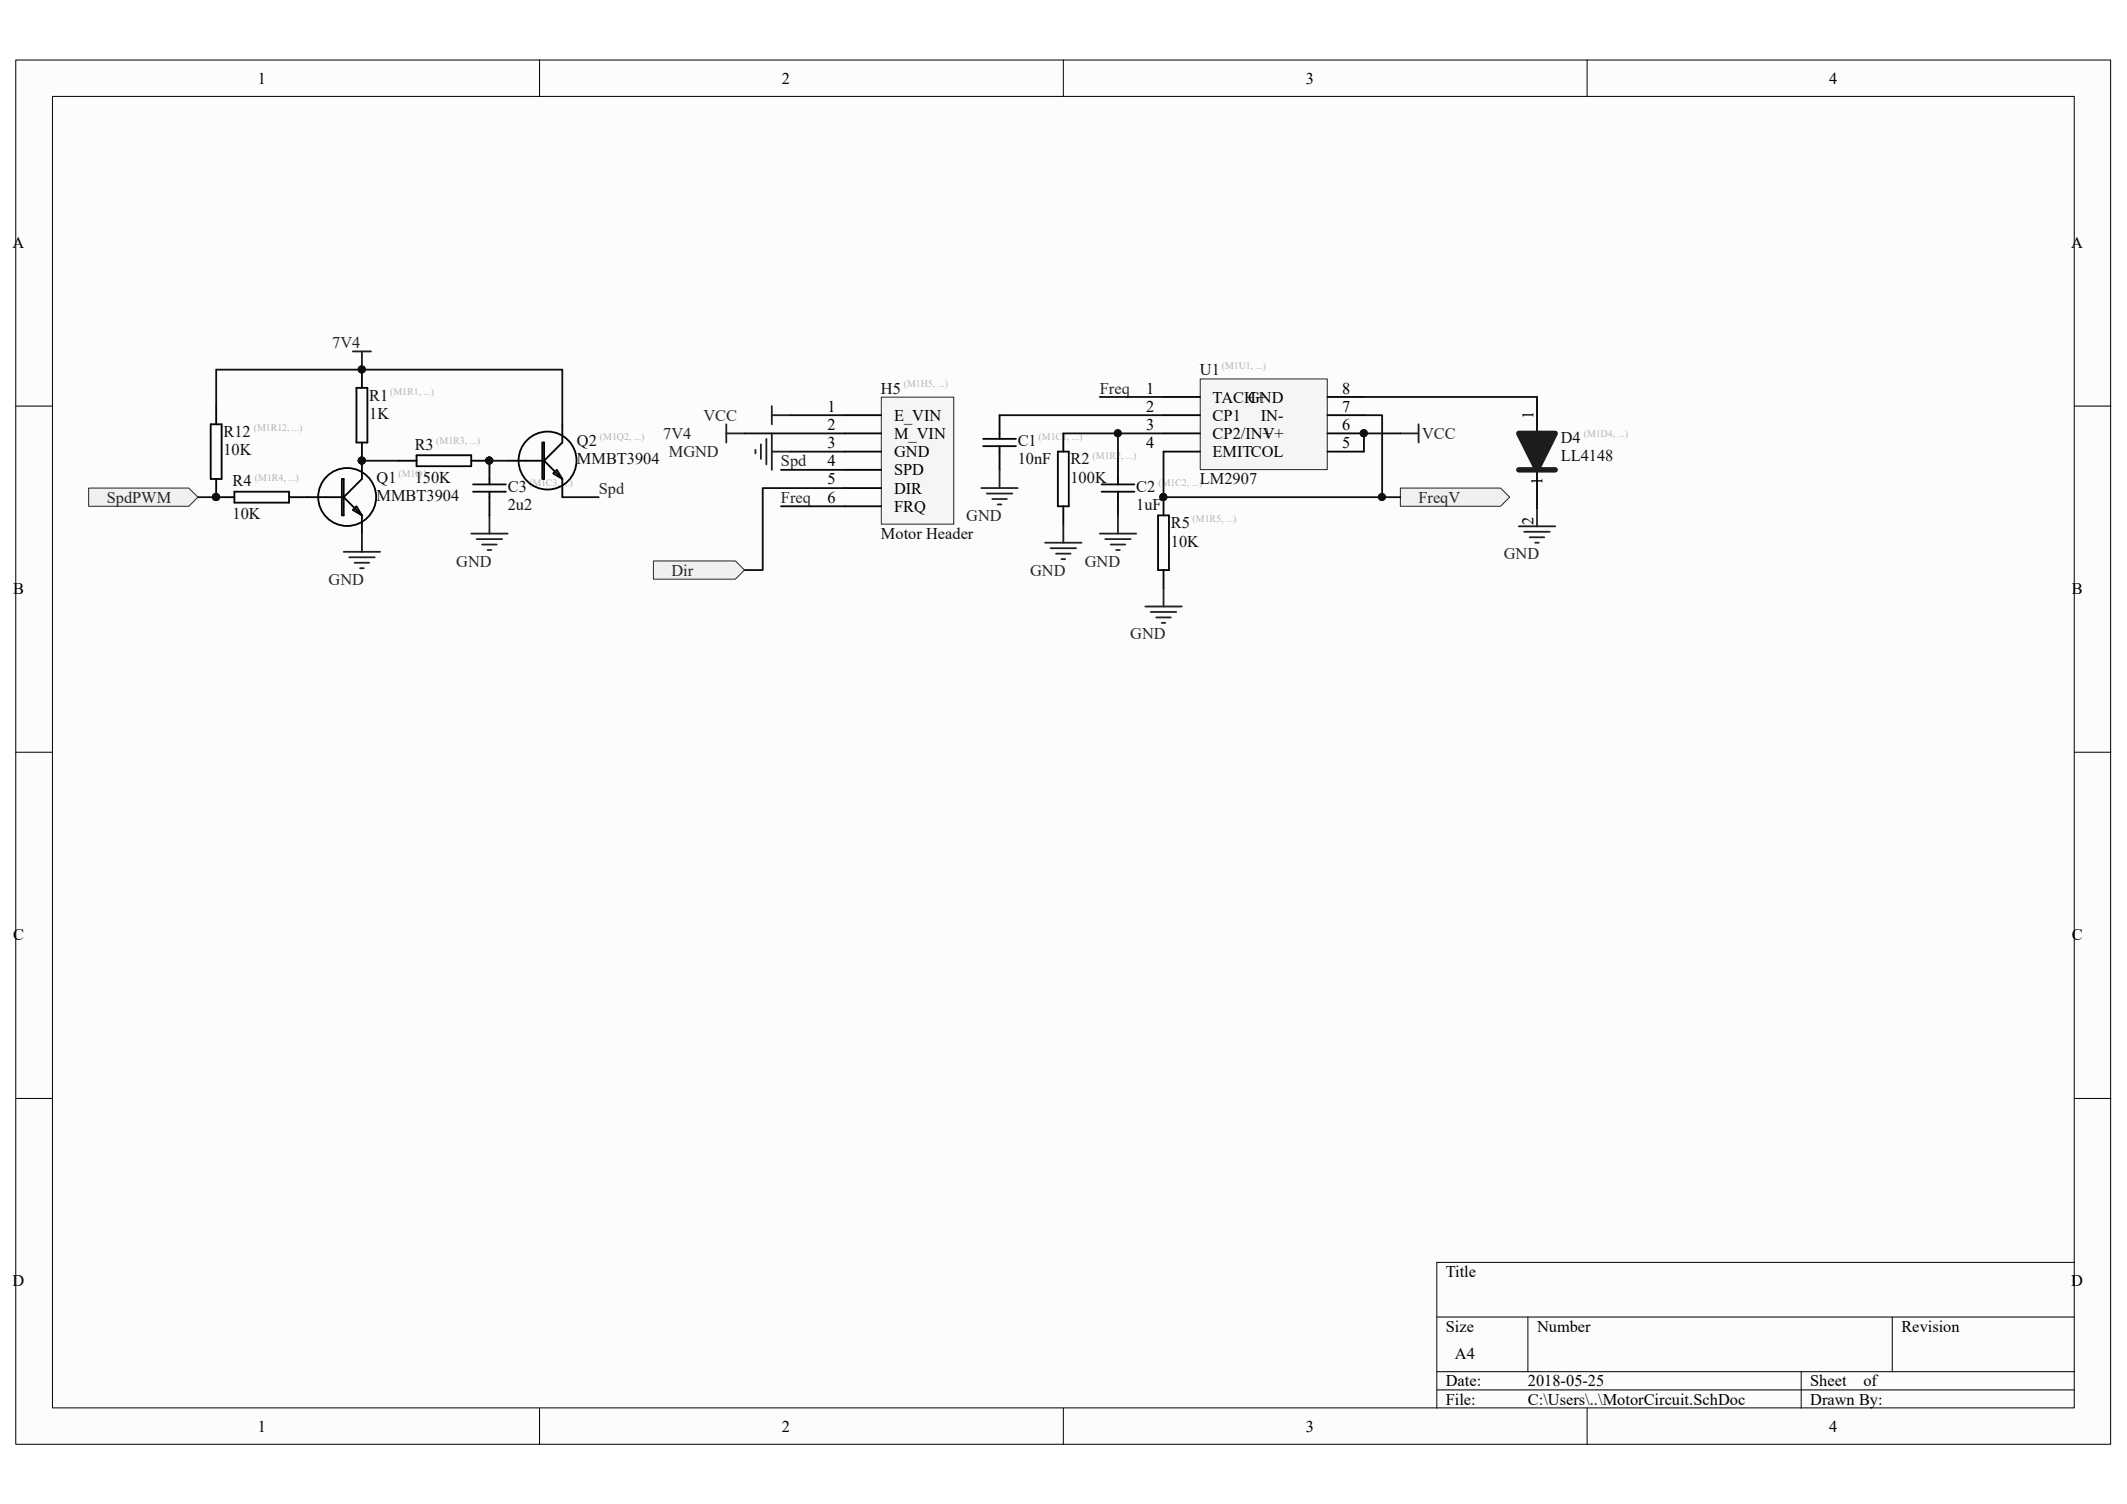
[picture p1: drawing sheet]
<svg xmlns="http://www.w3.org/2000/svg" width="297mm" height="210mm" viewBox="0 0 297 210" stroke-linecap="round" stroke-linejoin="round" font-family="sans-serif">
<path d="M2.2 8.4h292.5v193.3h-292.5z" fill="#fcfcfc"/>
<path d="M2.2 8.4h292.5v193.3h-292.5z" fill="none" stroke="#000" stroke-width=".14"/>
<path d="M7.4 13.5h282.2v183.1h-282.2z" fill="#fcfcfc"/>
<g fill="none" stroke="#000" stroke-width=".14">
<path d="M7.3 13.5h282.3v183.1h-282.3zM75.3 8.4v5.1M148.5 8.4v5.1M221.6 8.4v5.1M2.2 56.7h5.1M289.7 56.7h5.1M2.2 105h5.1M289.7 105h5.1M2.2 153.4h5.1M289.7 153.4h5.1M289.7 176.3h-89.1v20.3M75.3 196.6v5.1"/>
<path d="M148.5 196.6v5.1M200.6 183.9h89.1M200.6 191.5h89.1M200.6 194.1h89.1M213.4 183.9v7.6M221.6 196.6v5.1M251.5 191.5v5.1M264.2 183.9v7.6"/>
</g>
<g fill="none" stroke="#262626" stroke-width=".25">
<path d="M107.8 56.7v2.5M107.8 58h2.5M198.1 59.2v2.6M105.5 62.8v.5M106.3 62v2.1M107 61.3v3.5M107.8 60.5v5.1M107.8 63.1h2.5M137 68.2h5.1M137.8 68.9h3.6M138.6 69.7h2M139.3 70.4h.5"/>
<path d="M139.6 65.6v2.6M145.9 75.8h5.1M146.7 76.5h3.6M147.5 77.3h2M148.2 78.1h.5M148.5 73.2v2.6M153.6 74.5h5.1M154.3 75.3h3.6M155.1 76h2M155.9 76.8h.5M156.1 72v2.5M195.5 60.5h2.6"/>
<path d="M212.1 73.5h5.1M212.8 74.3h3.6M213.6 75h2M214.4 75.8h.5M214.6 71v2.5M159.9 84.7h5.1M160.7 85.5h3.6M161.5 86.2h2M162.2 87h.5M162.5 82.1v2.6"/>
</g>
<g fill="none" stroke="#000" stroke-width=".25">
<path d="M139.6 58v3.3M137.3 62.3h4.6M137.3 61.3h4.6M139.6 62.3v3.3M147.7 63.1h1.5v7.6h-1.5zM148.5 60.5v2.6M148.5 70.7v2.5M153.8 68.7h4.6M153.8 67.6h4.6M156.1 64.3v3.3M156.1 68.7v3.3M161.7 72h1.5v7.6h-1.5z"/>
<path d="M162.5 69.4v2.6M162.5 79.6v2.5"/>
</g>
<circle cx="162.4" cy="69.4" r=".48" fill="#0e0e0e" stroke="#0e0e0e" stroke-width=".14"/>
<path d="M167.6 53h17.7v12.6h-17.7z" fill="#f5f5f5"/>
<path d="M167.6 52.9h17.7v12.7h-17.7z" fill="none" stroke="#262626" stroke-width=".14"/>
<path d="M162.5 55.4h5.1M162.5 58h5.1M185.4 55.4h5.1M185.4 58h5.1M162.5 60.5h5.1M162.5 63.1h5.1M185.4 60.5h5.1M185.4 63.1h5.1" fill="none" stroke="#000" stroke-width=".25"/>
<circle cx="190.4" cy="60.5" r=".48" fill="#0e0e0e" stroke="#0e0e0e" stroke-width=".14"/>
<path d="M123.1 55.5h10.1v17.7h-10.1z" fill="#f5f5f5"/>
<path d="M123.1 55.5h10.1v17.7h-10.1z" fill="none" stroke="#262626" stroke-width=".14"/>
<g fill="none" stroke="#000" stroke-width=".25">
<path d="M49.8 54.2h1.5v7.6h-1.5zM50.5 51.6v2.6M118 58h5M30.2 69.4h2.5M32.7 68.7h7.7v1.5h-7.7zM40.4 69.4h7.3M47.7 66.9h.3v5.1h-.3zM49.3 71.2l.5-.5 .7 1.3zM50.5 61.8v5.1l-2.5 2.5 2.5 2.6M50.5 72v2.5M118 60.5h5M118 63.1h5"/>
<path d="M118 65.6h5M118 68.2h5M118 70.7h5"/>
<circle cx="48.5" cy="69.4" r="4"/>
</g>
<g fill="#0e0e0e" stroke="#0e0e0e" stroke-width=".14">
<circle cx="30.2" cy="69.4" r=".48"/>
<circle cx="50.5" cy="51.6" r=".48"/>
<circle cx="50.5" cy="64.3" r=".48"/>
</g>
<path d="M48 77.1h5.1M48.8 77.8h3.5M49.5 78.6h2.1M50.3 79.3h.5M50.5 74.5v2.6" fill="none" stroke="#262626" stroke-width=".25"/>
<g fill="#f0f0f0" stroke="#262626" stroke-width=".14">
<path d="M12.4 68.2h14l1.2 1.2-1.2 1.3h-14z" fill-rule="evenodd"/>
<path d="M91.2 78.3h11.5l1.3 1.3-1.3 1.3h-11.5z" fill-rule="evenodd"/>
<path d="M195.5 68.2h14l1.3 1.2-1.3 1.3h-14z" fill-rule="evenodd"/>
</g>
<g fill="none" stroke="#000" stroke-width=".25">
<path d="M29.4 59.2h1.5v7.7h-1.5zM30.2 56.7v2.5M78.5 59.2v2.6l-2.5 2.5 2.5 2.6M214.6 55.4v5.1M30.2 66.9v2.5M55.6 64.3h2.6M58.2 63.6h7.6v1.5h-7.6zM65.8 64.3h2.5v3.3M66.1 68.7h4.5M66.1 67.6h4.5M68.3 68.7v3.3M70.9 64.3h4.8"/>
<path d="M75.7 61.8h.3v5.1h-.3zM77.2 66.1l.6-.5 .7 1.3zM78.5 66.9v2.5M214.6 65.9v5.1"/>
<circle cx="76.5" cy="64.3" r="4"/>
</g>
<g fill="#0e0e0e" stroke="#0e0e0e" stroke-width=".14">
<circle cx="68.3" cy="64.3" r=".48"/>
<circle cx="30.2" cy="69.4" r=".48"/>
<circle cx="50.5" cy="51.6" r=".48"/>
</g>
<path d="M49.3 49.1h2.5M50.5 49.1v2.5M101.4 59.2v2.6M65.8 74.5h5.1M66.6 75.3h3.5M67.3 76h2.1M68.1 76.8h.5M68.3 72v2.5M101.4 60.5h2.6" fill="none" stroke="#262626" stroke-width=".25"/>
<path d="M212.1 60.5h5.1l-2.6 5.1z" fill="#1c1c1c"/>
<path d="M212.1 60.5h5.1l-2.6 5.1zM212.1 65.6h5.1" fill="none" stroke="#1c1c1c" stroke-width=".76"/>
<g fill="none" stroke="#0e0e0e" stroke-width=".25">
<path d="M30.2 56.7v-5.1h48.3v7.6M110.3 58h7.7M139.6 58h22.9M153.6 55.4h8.9M190.5 58h2.5v11.4h-30.5v-6.3M190.5 55.4h24.1M27.6 69.4h2.6M50.5 64.3h5.1M68.3 64.3h2.6M78.5 69.4h5.1M104 60.5h14M109 70.7h9"/>
<path d="M109 65.6h9M110.3 63.1h7.7M118 68.2h-11.5v11.4h-2.5M148.5 60.5h7.6M162.5 60.5h-6.4v3.8M193 69.4h2.5M195.5 60.5h-5v2.6"/>
</g>
<g fill="#0e0e0e" stroke="#0e0e0e" stroke-width=".14">
<circle cx="156.1" cy="60.5" r=".48"/>
<circle cx="162.4" cy="69.4" r=".48"/>
<circle cx="193" cy="69.4" r=".48"/>
<circle cx="190.4" cy="60.5" r=".48"/>
<circle cx="68.3" cy="64.3" r=".48"/>
<circle cx="50.5" cy="64.3" r=".48"/>
<circle cx="30.2" cy="69.4" r=".48"/>
<circle cx="50.5" cy="51.6" r=".48"/>
</g>
<g font-size="2.3">
<text x="36" y="11.7">1</text>
<text x="109.2" y="11.7">2</text>
<text x="182.3" y="11.7">3</text>
<text x="255.4" y="11.7">4</text>
<text x="1.7" y="34.6">A</text>
<text x="289.2" y="34.6">A</text>
<text x="115.5" y="57.5">1</text>
<text x="124.8" y="58.8">E_VIN</text>
<text x="160.1" y="54.9">1</text>
<text x="160.1" y="57.5">2</text>
<text x="169.3" y="56.2">TACH+</text>
<text x="169.3" y="58.8">CP1</text>
<text x="174.3" y="56.2">GND</text>
<text x="176.1" y="58.8">IN-</text>
<text x="187.4" y="57.5">7</text>
<text x="187.4" y="54.9">8</text>
<text x="214.1" y="58.5" transform="rotate(-90 214.1 58.5)">1</text>
<text x="115.5" y="60">2</text>
<text x="115.5" y="62.6">3</text>
<text x="115.5" y="65.1">4</text>
<text x="124.8" y="61.3">M_VIN</text>
<text x="124.8" y="63.8">GND</text>
<text x="160.1" y="60">3</text>
<text x="160.1" y="62.6">4</text>
<text x="169.3" y="61.3">CP2/IN+</text>
<text x="169.3" y="63.8">EMITCOL</text>
<text x="176.3" y="61.3">V+</text>
<text x="187.4" y="62.6">5</text>
<text x="187.4" y="60">6</text>
<text x="115.5" y="67.6">5</text>
<text x="115.5" y="70.2">6</text>
<text x="124.8" y="66.4">SPD</text>
<text x="124.8" y="68.9">DIR</text>
<text x="124.8" y="71.5">FRQ</text>
<text x="215.4" y="67.8" transform="rotate(-90 215.4 67.8)">1</text>
<text x="214.1" y="73.4" transform="rotate(-90 214.1 73.4)">2</text>
<text x="1.8" y="82.9">B</text>
<text x="289.3" y="82.9">B</text>
<text x="1.8" y="131.3">C</text>
<text x="289.3" y="131.3">C</text>
<text x="1.7" y="179.6">D</text>
<text x="201.9" y="178.3">Title</text>
<text x="289.2" y="179.6">D</text>
<text x="201.9" y="186">Size</text>
<text x="214.6" y="186">Number</text>
<text x="265.5" y="186">Revision</text>
<text x="203.2" y="189.8">A4</text>
<text x="201.9" y="193.6">Date:</text>
<text x="201.9" y="196.1">File:</text>
<text x="213.3" y="193.6">2018-05-25</text>
<text x="213.4" y="196.1">C:\Users\..\MotorCircuit.SchDoc</text>
<text x="252.8" y="193.6">Sheet</text>
<text x="252.8" y="196.1">Drawn By:</text>
<text x="260.2" y="193.6">of</text>
<text x="36" y="199.9">1</text>
<text x="109.2" y="199.9">2</text>
<text x="182.3" y="199.9">3</text>
<text x="255.4" y="199.9">4</text>
</g>
<g font-size="2.3" fill="#262626">
<text x="46.4" y="48.6">7V4</text>
<text x="98.2" y="58.8">VCC</text>
<text x="153.6" y="54.9">Freq</text>
<text x="92.6" y="61.3">7V4</text>
<text x="93.4" y="63.8">MGND</text>
<text x="109.1" y="65.1">Spd</text>
<text x="198.6" y="61.3">VCC</text>
<text x="14.9" y="70.2">SpdPWM</text>
<text x="83.6" y="68.9">Spd</text>
<text x="109.1" y="70.2">Freq</text>
<text x="198.1" y="70.2">FreqV</text>
<text x="134.9" y="72.7">GND</text>
<text x="45.9" y="81.7">GND</text>
<text x="63.7" y="79.1">GND</text>
<text x="93.8" y="80.4">Dir</text>
<text x="143.8" y="80.4">GND</text>
<text x="151.5" y="79.1">GND</text>
<text x="210" y="78.1">GND</text>
<text x="157.8" y="89.3">GND</text>
</g>
<g font-size="2.3" fill="#0e0e0e">
<text x="167.6" y="52.4">U1</text>
<text x="51.6" y="56">R1</text>
<text x="51.6" y="58.5">1K</text>
<text x="123" y="54.9">H5</text>
<text x="31.2" y="61">R12</text>
<text x="31.2" y="63.6">10K</text>
<text x="57.9" y="62.8">R3</text>
<text x="80.6" y="62.3">Q2</text>
<text x="80.6" y="64.9">MMBT3904</text>
<text x="142.1" y="62.3">C1</text>
<text x="142.1" y="64.9">10nF</text>
<text x="149.5" y="64.9">R2</text>
<text x="217.9" y="61.8">D4</text>
<text x="217.9" y="64.3">LL4148</text>
<text x="32.5" y="67.9">R4</text>
<text x="52.6" y="67.4">Q1</text>
<text x="52.6" y="69.9">MMBT3904</text>
<text x="57.9" y="67.4">150K</text>
<text x="70.9" y="68.7">C3</text>
<text x="70.9" y="71.2">2u2</text>
<text x="149.5" y="67.4">100K</text>
<text x="158.7" y="68.7">C2</text>
<text x="158.7" y="71.2">1uF</text>
<text x="167.6" y="67.6">LM2907</text>
<text x="32.5" y="72.5">10K</text>
<text x="123" y="75.3">Motor Header</text>
<text x="163.5" y="73.7">R5</text>
<text x="163.5" y="76.3">10K</text>
</g>
<g font-size="1.4" fill="#b4b4b4">
<text x="170.6" y="51.6">(M1U1, ...)</text>
<text x="54.5" y="55.1">(M1R1, ...)</text>
<text x="126.2" y="54.1">(M1H5, ...)</text>
<text x="35.4" y="60.2">(M1R12, ...)</text>
<text x="60.9" y="62">(M1R3, ...)</text>
<text x="83.8" y="61.5">(M1Q2, ...)</text>
<text x="145" y="61.5">(M1C1, ...)</text>
<text x="152.6" y="64.1">(M1R2, ...)</text>
<text x="221.1" y="61">(M1D4, ...)</text>
<text x="35.6" y="67.1">(M1R4, ...)</text>
<text x="55.6" y="66.6">(M1Q1, ...)</text>
<text x="73.9" y="67.9">(M1C3, ...)</text>
<text x="161.8" y="67.9">(M1C2, ...)</text>
<text x="166.5" y="72.9">(M1R5, ...)</text>
</g>
</svg>
